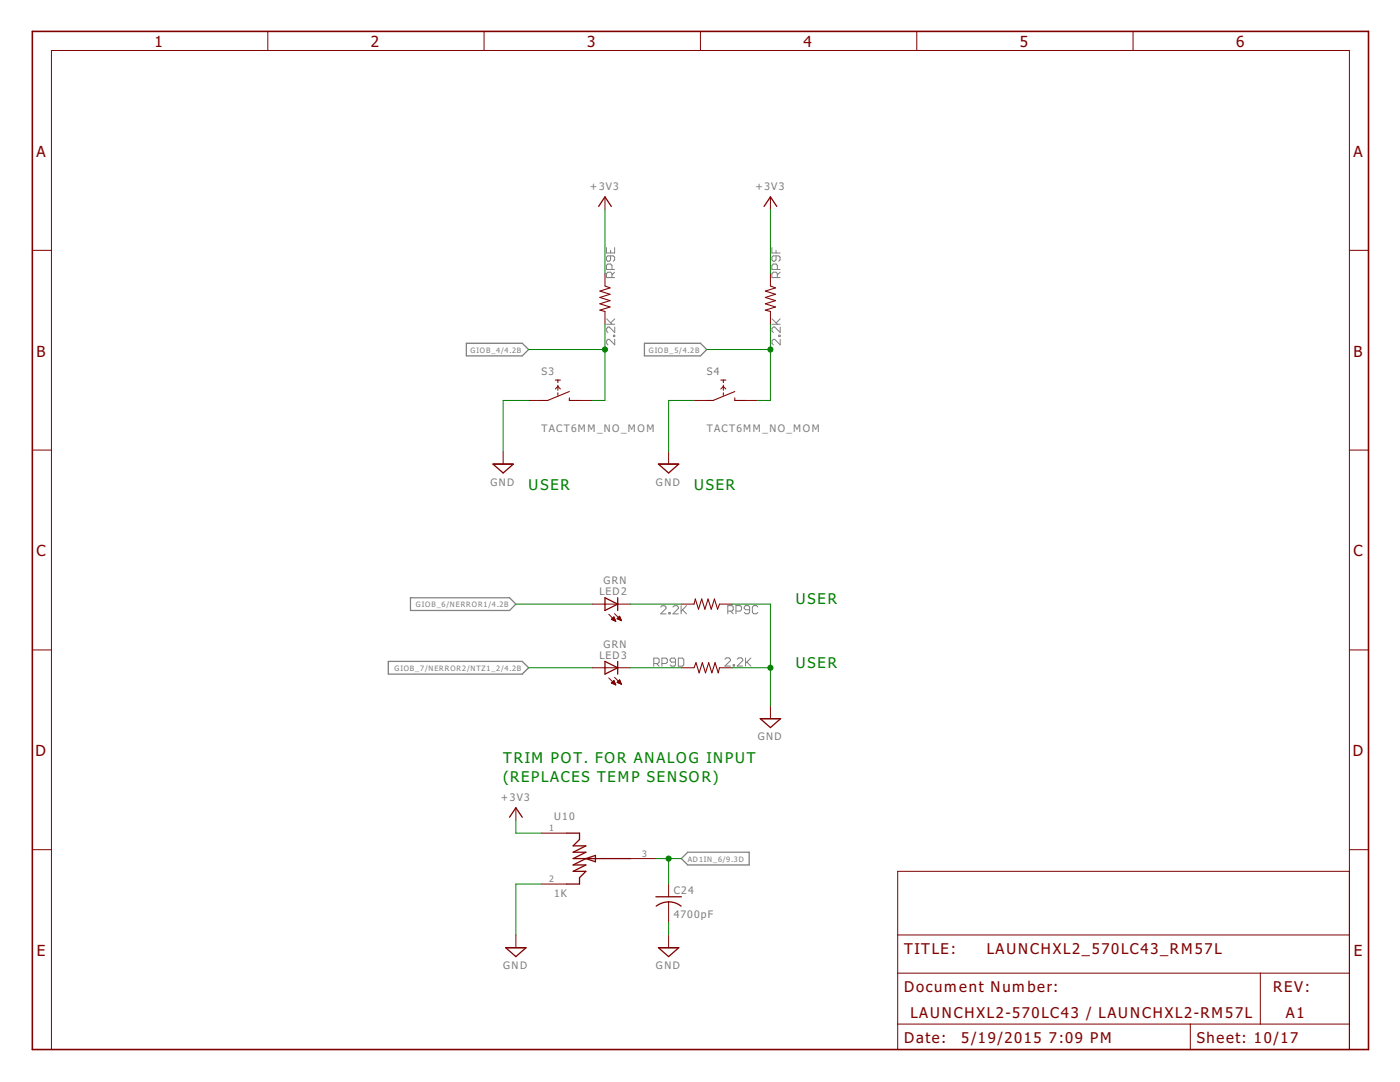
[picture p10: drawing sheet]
<svg xmlns="http://www.w3.org/2000/svg" width="279mm" height="216mm" viewBox="0 0 279 216" stroke-linecap="round" stroke-linejoin="round" font-family="sans-serif">
<g fill="none" stroke="#808080" stroke-width=".2">
<path d="M121 49.4v1.1h1.7v-1.1M121.9 51.1v.8l-.3 .2h-.3l-.3-.2v-.6l.3-.2h1.1l.3 .2v.6l-.3 .2M121.9 50v.5M122.1 55.4v-.8l-.2-.3h-.6l-.3 .3v.8h1.7M122.1 53.8v-.8l-.2-.3h-.6l-.3 .3v.8h1.7M122.7 54.3l-.6 .6M154.1 49.4v1.1h1.6M154.9 51.1v.8l-.3 .2h-.3l-.2-.2v-.6l.2-.2h1.1l.3 .2v.6l-.3 .2M154.9 50v.5M155.1 53.8v-.8l-.2-.3h-.6l-.2 .3v.8h1.6M155.1 55.4v-.8l-.2-.3h-.6l-.2 .3v.8h1.6M155.7 54.3l-.6 .6"/>
<path d="M121.1 64.7h1.6M121.1 63.6l1.1 1.1M122.4 66.9h.3v.3h-.3zM122.7 65.3v1.1l-1.1-1.1h-.3l-.2 .2v.6l.2 .3M122.7 67.7v1.1l-1.1-1.1h-.3l-.2 .3v.5l.2 .3M122.7 63.6l-.8 .8M154.1 64.7h1.6M154.1 63.6l1.1 1.1M155.4 66.9h.3v.3h-.3zM155.7 67.7v1.1l-1.1-1.1h-.3l-.2 .3v.5l.2 .3M155.7 65.3v1.1l-1.1-1.1h-.3l-.2 .2v.6l.2 .3M155.7 63.6l-.8 .8"/>
<path d="M130.5 132.4h.8l.3-.3v-.5l-.3-.3h-.8v1.6M131 132.4l.6 .5M131.8 121.1l.3-.2h.6l.2 .2v.3l-1.1 1.1h1.1M132.1 132.4h.8l.3-.3v-.5l-.3-.3h-.8v1.6M133.5 122.2h.3v.3h-.3zM134.3 121.1l.3-.2h.5l.3 .2v.3l-1.1 1.1h1.1M134.8 132.1h-.8l-.3-.3v-.2l.3-.3h.6l.2 .3v1.1l-.2 .2h-.6l-.3-.2M135.4 131.3h.8l.3 .3v1.1l-.3 .2h-.8zM135.9 120.9v1.6M136.2 121.7l.8 .8M137 120.9l-1.1 1.1M144.7 131.6l.2-.3h.6l.3 .3v.2l-1.1 1.1h1.1"/>
<path d="M145.2 121.9h.9l.2-.2v-.6l-.2-.3h-.9v1.7M145.8 121.9l.5 .6M146.3 132.6h.3v.3h-.3zM146.9 121.9h.8l.3-.2v-.6l-.3-.3h-.8v1.7M147.1 131.6l.3-.3h.6l.2 .3v.2l-1.1 1.1h1.1M148.8 131.3v1.6M149.1 132.1l.8 .8M149.6 121.7h-.8l-.3-.3v-.3l.3-.3h.5l.3 .3v1.1l-.3 .3h-.5l-.3-.3M149.9 131.3l-1.1 1.1M151.2 121.1l-.2-.3h-.6l-.2 .3v1.1l.2 .3h.6l.2-.3"/>
</g>
<path d="M93.1 68.5h11.1l1.3 1.2-1.3 1.3h-11.1zM128.6 68.5h11.2l1.3 1.2-1.3 1.3h-11.2zM81.9 119.3h19.8l1.3 1.2-1.3 1.3h-19.8zM77.5 132h26.7l1.3 1.2-1.3 1.3h-26.7zM136 171.3l1.2-1.2h12.3v2.5h-12.3z" fill="none" stroke="#808080" stroke-width=".25"/>
<g fill="none" stroke="#800000" stroke-width=".25">
<path d="M119.5 41.2l1.2-1.9 1.3 1.9M152.5 41.2l1.3-1.9 1.2 1.9M98.4 92.6h4l-2 1.8zM131.4 92.6h4.1l-2.1 1.8zM120.7 119.3l2.6 1.2-2.6 1.3zM123.3 119.3v2.5M120.7 132l2.6 1.2-2.6 1.3zM123.3 132v2.5M151.7 143.4h4.1l-2 1.8zM101.7 163.1l1.3-1.9 1.2 1.9M113.1 166.2h2.6v1.3l-1.3 1.3h2.5l-2.5 1.3h2.5l-2.5 1.2h11.4M116.9 171.3l-2.5 1.3h2.5l-2.5 1.3h2.5l-1.2 1.2v1.3h-2.6"/>
<path d="M116.9 171.3l1.9-.6v1.3zM130.9 178.9h5.1M100.9 189.1h4.1l-2 1.8zM131 180.8a4.1 4.1 0 0 1 4.9 0M131.4 189.1h4.1l-2.1 1.8z"/>
</g>
<g fill="none" stroke="#800000" stroke-width=".2">
<path d="M53.4 6.3v3.8M96.6 6.3v3.8M139.8 6.3v3.8M183 6.3v3.8M226.1 6.3v3.8M120.7 39.3v2.5M153.8 39.3v2.5M6.5 50h3.8M120.7 54.5v2.6M153.8 54.5v2.6M269.3 50h3.8M105.5 79.9h2.5"/>
<path d="M110.8 77.6l.5-.5 .5 .5M115.7 79.9h2.5M120.7 62.1v2.6M138.5 79.9h2.6M143.8 77.6l.6-.5 .5 .5M148.7 79.9h2.5M153.8 62.1v2.6M6.5 89.8h3.8M100.4 90.1v2.5M133.4 90.1v2.5M269.3 89.8h3.8M6.5 129.7h3.8"/>
<path d="M118.2 133.2h7.6M118.2 120.5h7.6M121.5 135.3l1.4 1.4M121.5 122.6l1.4 1.4M122 136.3l.5-.5 .4 .9zM122 123.5h.7M122.1 136.3h.6M122.1 136.2h.6M122.2 123.7h.6M122.2 123.4h.5M122.2 136.1h.4M122.3 123.3h.3"/>
<path d="M122.3 136h.3M122.4 136.4h.4M122.4 123.2h.2M122.4 135.8h.1M122.4 123.8h.4M122.5 123.1l.4 .9-.9-.4zM122.6 135.1l1.4 1.4M122.6 122.4l1.4 1.4M122.7 136.6h.2M122.7 123.9h.2M123.1 123.5l.6-.5 .3 .8zM123.2 123.4h.6"/>
<path d="M123.2 136.1h.6M123.3 136.2h.6M123.3 123.3h.5M123.3 136h.5M123.3 123.5h.6M123.4 123.2h.4M123.5 135.8h.2M123.5 136.3h.5M123.5 123.1h.2M123.6 135.7h.1M123.6 123.7h.4M123.7 135.7l.3 .8-.9-.3z"/>
<path d="M123.8 136.4h.2M123.9 123.8h.1M136 133.2h2.5M136 120.5h2.5M143.6 133.2h2.5M143.6 120.5h2.5M269.3 129.7h3.8M153.8 140.9v2.5M6.5 169.5h3.8M103 161.2v2.5M108 166.2h5.1M108 176.4h5.1"/>
<path d="M125.8 171.3h5.1M133.4 176.4v2.5M133.4 180v4M269.3 173.9h-90.1v35.5h90.1v-199.3h-259v199.3M269.3 169.5h3.8M103 186.6v2.5M133.4 186.6v2.5M179.2 194.2h90.1M179.2 186.6h90.1M251.5 194.2v10.1M179.2 204.3h90.1M237.6 204.3v5.1"/>
</g>
<path d="M6.5 6.3h266.6v203.1h-266.6z" fill="none" stroke="#800000" stroke-width=".32"/>
<g fill="none" stroke="#800000" stroke-width=".21">
<path d="M120.7 57.1l1.1 .3-2.1 .7 2.1 .6-2.1 .7 2.1 .6-2.1 .6 2.1 .7-2.1 .6 1 .2M153.8 57.1l1 .3-2.1 .7 2.1 .6-2.1 .7 2.1 .6-2.1 .6 2.1 .7-2.1 .6 1.1 .2M110.8 75.8h1M111.3 75.8v.5M111.3 76.9v1M111.3 78.4v.5M113.6 78.1l-4.3 1.8h-1.3M113.6 79.4v.5h2.1M143.8 75.8h1.1M144.4 75.8v.5M144.4 76.9v1M144.4 78.4v.5"/>
<path d="M146.6 78.1l-4.3 1.8h-1.2M146.6 79.4v.5h2.1M138.5 120.5l.3-1 .6 2.1 .6-2.1 .7 2.1 .6-2.1 .6 2.1 .7-2.1 .6 2.1 .4-1.1M138.5 133.2l.4-1 .6 2.1 .7-2.1 .6 2.1 .6-2.1 .7 2.1 .6-2.1 .6 2.1 .3-1.1"/>
</g>
<g fill="none" stroke="#008000" stroke-width=".2">
<path d="M120.7 41.8v12.7M153.8 41.8v12.7M105.5 79.9h-5.1v10.2M105.5 69.7h15.2M120.7 64.7v15.2h-2.5M138.5 79.9h-5.1v10.2M141.1 69.7h12.7M153.8 64.7v15.2h-2.6M103 120.5h15.2M105.5 133.2h12.7M125.8 133.2h10.2M125.8 120.5h10.2"/>
<path d="M146.1 133.2h7.7M146.1 120.5h7.7v20.4M103 163.7v2.5h5M108 176.4h-5v10.2M130.9 171.3h5.1M133.4 171.3v5.1M133.4 184v2.6"/>
</g>
<g fill="#008000" stroke="#008000" stroke-width=".2">
<circle cx="153.8" cy="133.2" r=".51"/>
<circle cx="133.4" cy="171.3" r=".51"/>
<circle cx="120.7" cy="69.7" r=".51"/>
<circle cx="153.8" cy="69.7" r=".51"/>
</g>
<g font-size="3.7" fill="#800000">
<text x="30.9" y="9.5">1</text>
<text x="74" y="9.5">2</text>
<text x="117.2" y="9.5">3</text>
<text x="160.4" y="9.5">4</text>
<text x="203.5" y="9.5">5</text>
<text x="246.7" y="9.5">6</text>
<text x="7.3" y="31.3">A</text>
<text x="270.1" y="31.3">A</text>
<text x="7.3" y="71.2">B</text>
<text x="270.1" y="71.2">B</text>
<text x="7.3" y="111">C</text>
<text x="270.1" y="111">C</text>
<text x="7.1" y="150.9">D</text>
<text x="270" y="150.9">D</text>
<text x="7.3" y="190.8">E</text>
<text x="270.2" y="190.8">E</text>
</g>
<g font-size="3.6" fill="#008000">
<text x="105.5" y="97.7">USER</text>
<text x="138.5" y="97.7">USER</text>
<text x="158.8" y="120.5">USER</text>
<text x="158.8" y="133.2">USER</text>
<text x="100.4" y="152.3">TRIM POT. FOR ANALOG INPUT</text>
<text x="100.4" y="156.1">(REPLACES TEMP SENSOR)</text>
</g>
<g font-size="3.6" fill="#800000">
<text x="180.4" y="190.4">TITLE:</text>
<text x="196.9" y="190.4">LAUNCHXL2_570LC43_RM57L</text>
<text x="180.4" y="198">Document Number:</text>
<text x="254.1" y="198">REV:</text>
<text x="181.7" y="203.1">LAUNCHXL2-570LC43 / LAUNCHXL2-RM57L</text>
<text x="256.6" y="203.1">A1</text>
<text x="180.4" y="208.2">Date:</text>
<text x="191.8" y="208.2">5/19/2015</text>
<text x="209.3" y="208.2">7:09 PM</text>
<text x="238.8" y="208.2">Sheet: 10/17</text>
</g>
<g font-size="2.5" fill="#808080">
<text x="117.7" y="38">+3V3</text>
<text x="150.7" y="38">+3V3</text>
<text x="108" y="74.8">S3</text>
<text x="141.1" y="74.8">S4</text>
<text x="108" y="86.3">TACT6MM_NO_MOM</text>
<text x="141.1" y="86.3">TACT6MM_NO_MOM</text>
<text x="97.9" y="96.9">GND</text>
<text x="130.9" y="96.9">GND</text>
<text x="119.6" y="118.8">LED2</text>
<text x="120.4" y="116.6">GRN</text>
<text x="119.6" y="131.5">LED3</text>
<text x="120.4" y="129.3">GRN</text>
<text x="151.2" y="147.7">GND</text>
<text x="100" y="159.9">+3V3</text>
<text x="110.6" y="163.7">U10</text>
<text x="110.6" y="178.9">1K</text>
<text x="134.4" y="178.3">C24</text>
<text x="134.4" y="183.1">4700pF</text>
<text x="100.4" y="193.4">GND</text>
<text x="130.9" y="193.4">GND</text>
</g>
<g font-size="2.1" fill="#808080">
<text x="109.6" y="165.9">1</text>
<text x="128.2" y="171">3</text>
<text x="109.6" y="176.1">2</text>
</g>
<g font-size="1.8" fill="#808080">
<text x="93.9" y="70.4">GIOB_4/4.2B</text>
<text x="129.5" y="70.4">GIOB_5/4.2B</text>
<text x="83" y="121.2">GIOB_6/NERROR1/4.2B</text>
<text x="78.7" y="133.9">GIOB_7/NERROR2/NTZ1_2/4.2B</text>
<text x="137.2" y="172">AD1IN_6/9.3D</text>
</g>
</svg>
